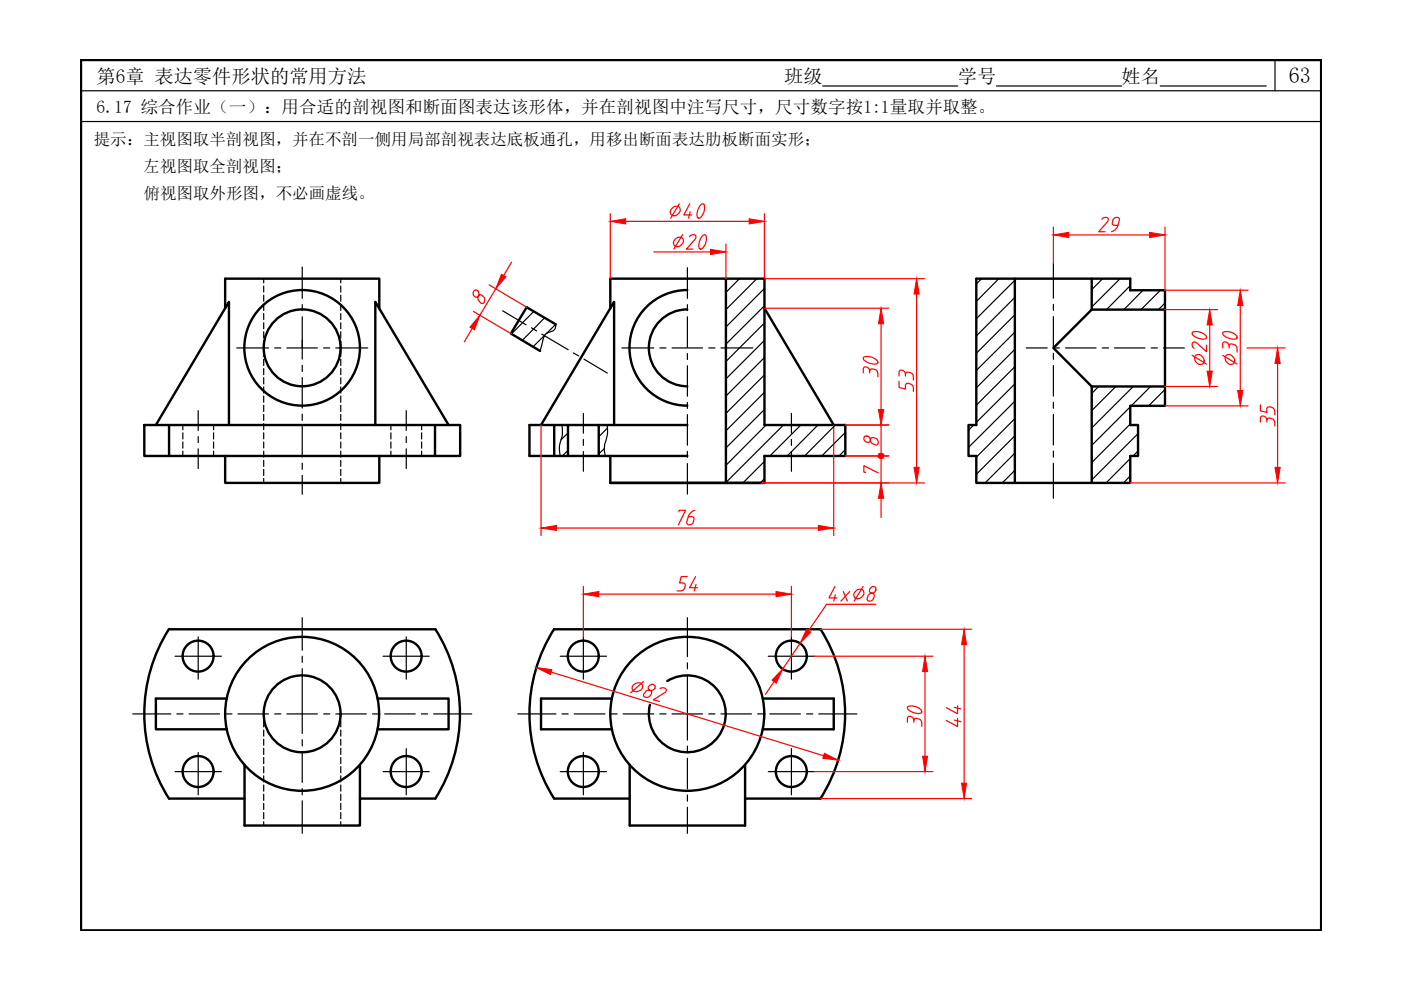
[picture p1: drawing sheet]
<svg xmlns="http://www.w3.org/2000/svg" width="297mm" height="210mm" viewBox="0 0 297 210" stroke-linecap="round" stroke-linejoin="round" font-family="sans-serif">
<!-- layer: 0 -->
<path d="M17.2 12.7h262.9v184.6h-262.9z" fill="none" stroke="#000" stroke-width=".51"/>
<path d="M17.2 19.2h262.9M174.4 18.2h28.7M211.3 18.2h26.5M246 18.2h22.5M270.3 12.7v6.5M17.2 25.8h262.9" fill="none" stroke="#000" stroke-width=".25"/>
<g fill="none" stroke="#000" stroke-width=".25">
<path d="M64.1 56.6v6.7M145.7 56.8v6.5M223.3 55.8v7.4M50.2 73.8h6.7M58.2 73.8h1.3M60.8 73.8h6.5M64.1 64.6v1.3M64.1 67.2v8.9M64.1 77.5v1.3M68.6 73.8h1.3M71.2 73.8h6.8M106.6 65.9l4.9 3"/>
<path d="M112.7 69.5l1.1 .7M114.9 70.9l5.6 3.3M121.6 74.8l1.1 .7M123.8 76.1l5 3M131.9 73.8h6.7M139.9 73.8h1.3M142.5 73.8h6.5M145.7 64.6v1.3M145.7 67.2v6.4M145.7 75v1.2M145.7 77.5v6.5M150.3 73.8h1.3"/>
<path d="M152.9 73.8h6.7M217.6 73.8h4.4M223.3 73.8h1.3M223.3 64.5v1.3M223.3 67.1v6.5M223.3 74.9v1.3M223.3 77.5v6.5M225.9 73.8h6.5M233.7 73.8h1.3M236.3 73.8h6.5M244.1 73.8h1.3M246.7 73.8h4.4"/>
<path d="M42 87.1v4.2M42 92.6v1.2M42 95.2v4.1M64.1 80v6.5M64.1 87.8v1.3M64.1 90.4v6.5M64.1 98.2v1.3M86.1 87.1v4.2M86.1 92.6v1.2M86.1 95.2v4.1M123.7 87.7v4.1M123.7 93.2v1.2"/>
<path d="M123.7 95.7v4.2M145.7 85.3v1.3M145.7 87.9v6.5M145.7 95.7v1.3M145.7 98.3v6.5M167.8 87.7v4.1M167.8 93.2v1.2M167.8 95.7v4.2M223.3 85.3v1.3M223.3 87.9v6.4M223.3 95.7v1.2M223.3 98.2v7.4"/>
<path d="M64.1 100.8v4M37.1 139.1h9.8M42 135v9M64.1 131v6.9M64.1 139.1v1.3M81.2 139.1h9.8M86.1 135v9M118.8 139.1h9.8M123.7 135v9M145.7 131v8.2M162.9 139.1h9.8M167.8 135v9"/>
<path d="M28.1 151.4h8.1M37.5 151.4h1.3M40.1 151.4h6.5M42 159.5v9M47.9 151.4h1.3M50.4 151.4h6.5M58.2 151.4h1.3M60.8 151.4h6.5M64.1 141.8v13.7M64.1 156.8v1.3M64.1 159.4v6.5M68.6 151.4h1.3"/>
<path d="M71.2 151.4h6.5M79 151.4h1.3M81.6 151.4h6.4M86.1 158.7v9.8M89.4 151.4h1.3M91.9 151.4h8.1M109.8 151.4h8.1M119.2 151.4h1.3M121.7 151.4h6.6M123.7 159.5v9M129.5 151.4h1.3M142.5 151.4h6.5"/>
<path d="M145.7 143.1v13.8M145.7 140.5v1.3M145.7 158.2v1.3M150.3 151.4h1.3M152.9 151.4h6.4M160.6 151.4h1.4M163.2 151.4h6.5M167.8 158.7v9.8M171 151.4h1.3M173.6 151.4h8.1M37.1 163.6h9.8M64.1 167.2v1.3"/>
<path d="M64.1 169.8v6.9M81.2 163.6h9.8M118.8 163.6h9.8M145.7 160.8v6.4M145.7 168.6v1.3M145.7 171.1v5.6M162.9 163.6h9.8"/>
</g>
<g fill="none" stroke="#000" stroke-width=".25">
<path d="M55.9 59.1v.9M72.2 59.1v.9M55.9 60.6v1.3M55.9 62.6v1.3M55.9 64.5v1.3M55.9 66.5v1.3M55.9 68.4v1.3M55.9 70.3v1.4M55.9 72.3v1.3M55.9 74.2v1.4M55.9 76.2v1.3M55.9 78.1v1.3"/>
<path d="M72.2 60.6v1.3M72.2 62.6v1.3M72.2 64.5v1.3M72.2 66.5v1.3M72.2 68.4v1.3M72.2 70.3v1.4M72.2 72.3v1.3M72.2 74.2v1.4M72.2 76.2v1.3M72.2 78.1v1.3M38.8 90.1v1M38.8 91.8v1.3"/>
<path d="M38.8 93.7v1.3M38.8 95.7v1M45.3 90.1v1M45.3 91.8v1.3M45.3 93.7v1.3M45.3 95.7v1M55.9 80.1v1.3M55.9 82v1.3M55.9 84v1.3M55.9 85.9v1.3M55.9 87.9v1.2M55.9 89.8v1.3"/>
<path d="M55.9 91.8v1.2M55.9 93.7v1.3M55.9 95.7v1.2M55.9 97.6v1.3M55.9 99.5v1.3M72.2 80.1v1.3M72.2 82v1.3M72.2 84v1.3M72.2 85.9v1.3M72.2 87.9v1.2M72.2 89.8v1.3M72.2 91.8v1.2"/>
<path d="M72.2 93.7v1.3M72.2 95.7v1.2M72.2 97.6v1.3M72.2 99.5v1.3M82.9 90.1v1M82.9 91.8v1.3M82.9 93.7v1.3M82.9 95.7v1M89.4 90.1v1M89.4 91.8v1.3M89.4 93.7v1.3M89.4 95.7v1"/>
<path d="M55.9 101.5v.9M72.2 101.5v.9M55.9 151.4v.8M55.9 152.9v1.2M55.9 154.8v1.3M55.9 156.7v1.3M55.9 158.7v1.3M72.2 151.4v.8M72.2 152.9v1.2M72.2 154.8v1.3M72.2 156.7v1.3M72.2 158.7v1.3"/>
<path d="M55.9 160.6v1.3M55.9 162.5v1.4M55.9 164.5v1.3M55.9 166.4v1.4M55.9 168.4v1.3M55.9 170.3v1.3M55.9 172.3v1.3M55.9 174.2v.8M72.2 160.6v1.3M72.2 162.5v1.4M72.2 164.5v1.3M72.2 166.4v1.4"/>
<path d="M72.2 168.4v1.3M72.2 170.3v1.3M72.2 172.3v1.3M72.2 174.2v.8"/>
</g>
<g fill="none" stroke="#000" stroke-width=".51">
<path d="M153.9 59.1v43.3M207 59.1h32.6v2.4h7.4v24.5h-7.4v4.1h1.7v6.6h-1.7v5.7h-32.6v-5.7h-1.7v-6.6h1.7zM215.2 59.1v43.3M231.5 59.1v6.5M47.7 65.3v-6.2h32.7v6.2M117.8 68.8l-6.1-3.7-3.4 5.6 6.2 3.7M129.4 65.3v-6.2h32.7v31h17.1v6.6h-17.1v5.7h-32.7v-5.7M145.7 61.5a12.3 12.3 0 0 0-12.2 12.3 12.3 12.3 0 0 0 12.2 12.2M145.7 65.6a8.1 8.1 0 0 0-8.1 8.2 8.1 8.1 0 0 0 8.1 8.1M162.1 65.3l14.7 24.8M231.5 65.6l-8.2 8.2 8.2 8.1M231.5 65.6h15.5"/>
<path d="M30.6 90.1h67v6.6h-67zM33 90.1l15.5-26.1v26.1M35.8 90.3v6.4M47.7 96.7v5.7h32.7v-5.7M79.6 90.1v-26.1l15.5 26.1M92.2 90.3v6.2M114.7 90.1l15.5-26.1v26.1M117.5 90.1v6.6M120.4 90.1v6.6M126.9 90.1v6.6M145.7 90.1h-33.4v6.6h33.4M231.5 81.9v20.5"/>
<path d="M231.5 81.9h15.5M92.3 133.4a33.5 33.5 0 0 1 0 35.9M92.3 133.4h-56.5a33.5 33.5 0 0 0 0 35.9h16M117.5 133.4a33.5 33.5 0 0 0 0 35.9M117.5 133.4h56.5a33.5 33.5 0 0 1 0 35.9h-16M48.1 148.1h-15.1v6.5h15.1M80.1 148.1h15v6.5h-15M129.7 148.1h-15v6.5h15M141.5 144.4a8.1 8.1 0 0 1 12 4.6 8.1 8.1 0 0 1-7.6 10.5 8.1 8.1 0 0 1-8.1-10M161.7 148.1h15.1v6.5h-15.1M51.8 162.2v12.8h24.5v-12.8M76.3 169.3h16"/>
<path d="M117.5 169.3h16M133.5 162.2v12.8h24.5v-12.8"/>
<circle cx="64.1" cy="73.8" r="12.3"/>
<circle cx="64.1" cy="73.8" r="8.2"/>
<circle cx="42" cy="139.1" r="3.3"/>
<circle cx="86.1" cy="139.1" r="3.3"/>
<circle cx="123.7" cy="139.1" r="3.3"/>
<circle cx="167.8" cy="139.1" r="3.3"/>
<circle cx="64.1" cy="151.3" r="16.3"/>
<circle cx="64.1" cy="151.3" r="8.2"/>
<circle cx="145.7" cy="151.3" r="16.3"/>
<circle cx="42" cy="163.6" r="3.3"/>
<circle cx="86.1" cy="163.6" r="3.3"/>
<circle cx="123.7" cy="163.6" r="3.3"/>
<circle cx="167.8" cy="163.6" r="3.3"/>
</g>
<g fill="none" stroke="#f00" stroke-width=".25">
<path d="M108.4 55.6l-1.6 2.8M129.4 45.3v13.8M132.7 46.9h26.1M138.6 53.4h12.1M153.9 51.8v7.3M162.1 45.3v13.8h33.9M223.3 48.2v7.6M226.6 49.8h17.1M247 48.2v13.3h17.6M100.1 69.7l-1.6 2.8M100.4 66l7.9 4.7M100.7 61.5a.83 .83 0 0 0-.3 1 .83 .83 0 0 0 .8 .5l.6-.5a1.12 1.12 0 0 1 .7 1.8 .55 .55 0 0 1-.7-.3 1.02 1.02 0 0 1-.3-1.4 .78 .78 0 0 0-.8-1.1z"/>
<path d="M103.7 60.4l8 4.7M105.1 61.2l-3.3 5.6M162.1 65.3h26.3M186.8 68.7v18.2M194.3 62.3v36.8M247 65.6h11.1M263 64.8v18M264.4 73.8h8.1M270.9 77.1v22M114.7 90.1v23.5M176.8 90.1v23.5M179.2 90.1h9.2"/>
<path d="M179.2 96.7h9.2M247 81.9h11.1M247 86h17.6M118 112h55.5M161.2 102.4h34.8M186.8 105.6v4.1M239.6 102.4h32.9M123.7 124.3v10.7M126.9 126h37.6M167.8 124.3v10.7M169.6 136.4l-3.6 5.4M172.7 139.1h25.1"/>
<path d="M174 133.4h32M185.7 128.1h-10.5l-3.8 5.6M204.4 136.7v29.4M113.7 141.5l64 19.7M164.1 144.5l-1.8 2.7M196.1 142.4v17.9M172.7 163.6h25.1M174 169.3h32"/>
</g>
<g fill="#f00" stroke="#f00" stroke-width=".21">
<path d="M123.7 126l3.2-.6v1.1z"/>
<path d="M164.5 125.4l3.3 .6-3.3 .5z"/>
<path d="M166 141.8l-1.4 3.1-.9-.7z"/>
<path d="M171 133.4l.9 .6-2.3 2.4z"/>
<path d="M196.1 139.1l.6 3.3h-1.1z"/>
<path d="M195.6 160.3h1.1l-.6 3.3z"/>
<path d="M204.4 133.4l.5 3.3h-1z"/>
<path d="M203.9 166.1h1l-.5 3.2z"/>
<path d="M113.7 141.5l3.3 .5-.3 1z"/>
<path d="M174.8 159.7l2.9 1.5-3.3-.4z"/>
<path d="M150.7 52.9l3.2 .5-3.2 .6z"/>
<path d="M129.4 46.9l3.3-.5v1.1z"/>
<path d="M158.8 46.4l3.3 .5-3.3 .6z"/>
<path d="M186.8 102.4l.6 3.2h-1.1z"/>
<path d="M186.3 86.9h1.1l-.6 3.2z"/>
<path d="M186.8 65.3l.6 3.4h-1.1z"/>
<path d="M193.8 99.1h1.1l-.6 3.3z"/>
<path d="M194.3 59.1l.6 3.2h-1.1z"/>
<path d="M223.3 49.8l3.3-.5v1.1z"/>
<path d="M243.7 49.3l3.3 .5-3.3 .6z"/>
<path d="M256.5 65.6l.5 3.3h-1.1z"/>
<path d="M255.9 78.7h1.1l-.5 3.2z"/>
<path d="M263 61.5l.5 3.3h-1.1z"/>
<path d="M262.4 82.8h1.1l-.5 3.2z"/>
<path d="M270.3 99.1h1.1l-.5 3.3z"/>
<path d="M270.9 73.8l.5 3.3h-1.1z"/>
<path d="M114.7 112l3.3-.6v1.1z"/>
<path d="M173.5 111.4l3.3 .6-3.3 .5z"/>
<path d="M101.8 66.8l-1.2 3.1-1-.5z"/>
<path d="M106.3 58.2l1 .5-2.2 2.5z"/>
</g>
<g fill="none" stroke="#000" stroke-width=".25">
<path d="M156.8 59.1l-2.9 2.9M160.5 59.1l-6.6 6.5M208.1 59.1l-1.1 1.1M211.8 59.1l-4.8 4.8M215.2 59.4l-8.2 8.2M233.8 59.1l-2.3 2.3M237.5 59.1l-6 6M113.2 66l-4.8 4.8M115.5 67.4l-4.8 4.8M115.5 71l-2.5 2.5M117.8 68.8l-1.9 1.9M117.8 68.8l-.2 1a1.78 1.78 0 0 1-1.4 .7l-.4 .2-.4 .5-.9 3.2"/>
<path d="M162.1 61.2l-8.2 8.1M162.1 64.8l-8.2 8.2M162.1 68.5l-8.2 8.2M162.1 72.2l-8.2 8.1M162.1 75.8l-8.2 8.2M162.1 79.5l-8.2 8.2M215.2 63.1l-8.2 8.1M215.2 66.7l-8.2 8.2M215.2 70.4l-8.2 8.2M215.2 74.1l-8.2 8.1M215.2 77.8l-8.2 8.1M239.6 60.6l-5 5"/>
<path d="M242.3 61.5l-4 4.1M246 61.5l-4.1 4.1M247 64.2l-1.4 1.4M119.2 90.1v.9a8.5 8.5 0 0 1-.6 3.6l.2 2.1M120.4 91.8l-1.5 1.4M120.4 95.5l-1.2 1.2M128.1 95.1l-1.2 1.2M128.7 90.1l.1 2.1-.7 2.8 .2 1.7M128.8 90.8l-1.9 1.8M162.1 83.2l-8.2 8.1M162.1 86.8l-8.2 8.2M162.1 97.8l-4.6 4.6"/>
<path d="M162.4 90.1l-8.5 8.6M166.1 90.1l-12.2 12.2M169.8 90.1l-6.6 6.6M173.4 90.1l-6.5 6.6M177.1 90.1l-6.5 6.6M179.2 91.7l-5 5M179.2 95.3l-1.3 1.4M206.4 90.1l-1.1 1.1M215.2 81.4l-8.2 8.2M215.2 85.1l-9.9 9.8M215.2 88.8l-8.2 8.1M215.2 92.4l-8.2 8.2"/>
<path d="M215.2 96.1l-6.3 6.3M215.2 99.7l-2.7 2.7M232.9 81.9l-1.4 1.5M236.6 81.9l-5.1 5.2M239.6 86.3l-8.1 8.1M239.6 89.9l-8.1 8.2M239.6 97.2l-5.1 5.2M240.3 81.9l-8.8 8.8M241.3 91.9l-9.8 9.9M241.3 95.6l-1.1 1.1M244 81.9l-4.2 4.1M247 82.6l-3.5 3.4"/>
<path d="M162.1 101.5l-.9 .9M239.6 100.9l-1.4 1.5"/>
</g>
<text font-size="7.9" fill="#f00" x="133" y="149.9">82</text>
<g font-size="6.6" fill="#f00">
<text x="141.1" y="47.6">40</text>
<text x="232.1" y="50.4">29</text>
<text x="187.3" y="81.1" transform="rotate(-90 187.3 81.1)">30</text>
<text x="257.2" y="78.7" transform="rotate(-90 257.2 78.7)">20</text>
<text x="263.5" y="78.7" transform="rotate(-90 263.5 78.7)">30</text>
<text x="271.6" y="91.7" transform="rotate(-90 271.6 91.7)">35</text>
<text x="142.9" y="112.5">76</text>
<text x="142.5" y="126.6">54</text>
<text x="175" y="128.8">4x 8</text>
<text x="205" y="155.2" transform="rotate(-90 205 155.2)">44</text>
</g>
<g font-size="6.2" fill="#f00">
<text x="141.8" y="54">20</text>
<text x="194.7" y="84.3" transform="rotate(-90 194.7 84.3)">53</text>
<text x="196.5" y="155.2" transform="rotate(-90 196.5 155.2)">30</text>
</g>
<g font-size="4.9" fill="#f00">
<text x="182.4" y="95.6">8</text>
<text x="182.4" y="101.6">7</text>
</g>
<text font-size="4.7" x="273.2" y="17.6">63</text>
<g font-size="4.1">
<text x="20.5" y="17.6">第6章 表达零件形状的常用方法</text>
<text x="166.3" y="17.6">班级</text>
<text x="203.1" y="17.6">学号</text>
<text x="237.8" y="17.6">姓名</text>
</g>
<text font-size="3.7" x="20.5" y="23.9">6.17 综合作业（一）：用合适的剖视图和断面图表达该形体，并在剖视图中注写尺寸，尺寸数字按1:1量取并取整。</text>
<g font-size="3.5">
<text x="19.9" y="30.8">提示：主视图取半剖视图，并在不剖一侧用局部剖视表达底板通孔，用移出断面表达肋板断面实形；</text>
<text x="30.4" y="36.6">左视图取全剖视图；</text>
<text x="30.4" y="42.3">俯视图取外形图，不必画虚线。</text>
</g>
</svg>
